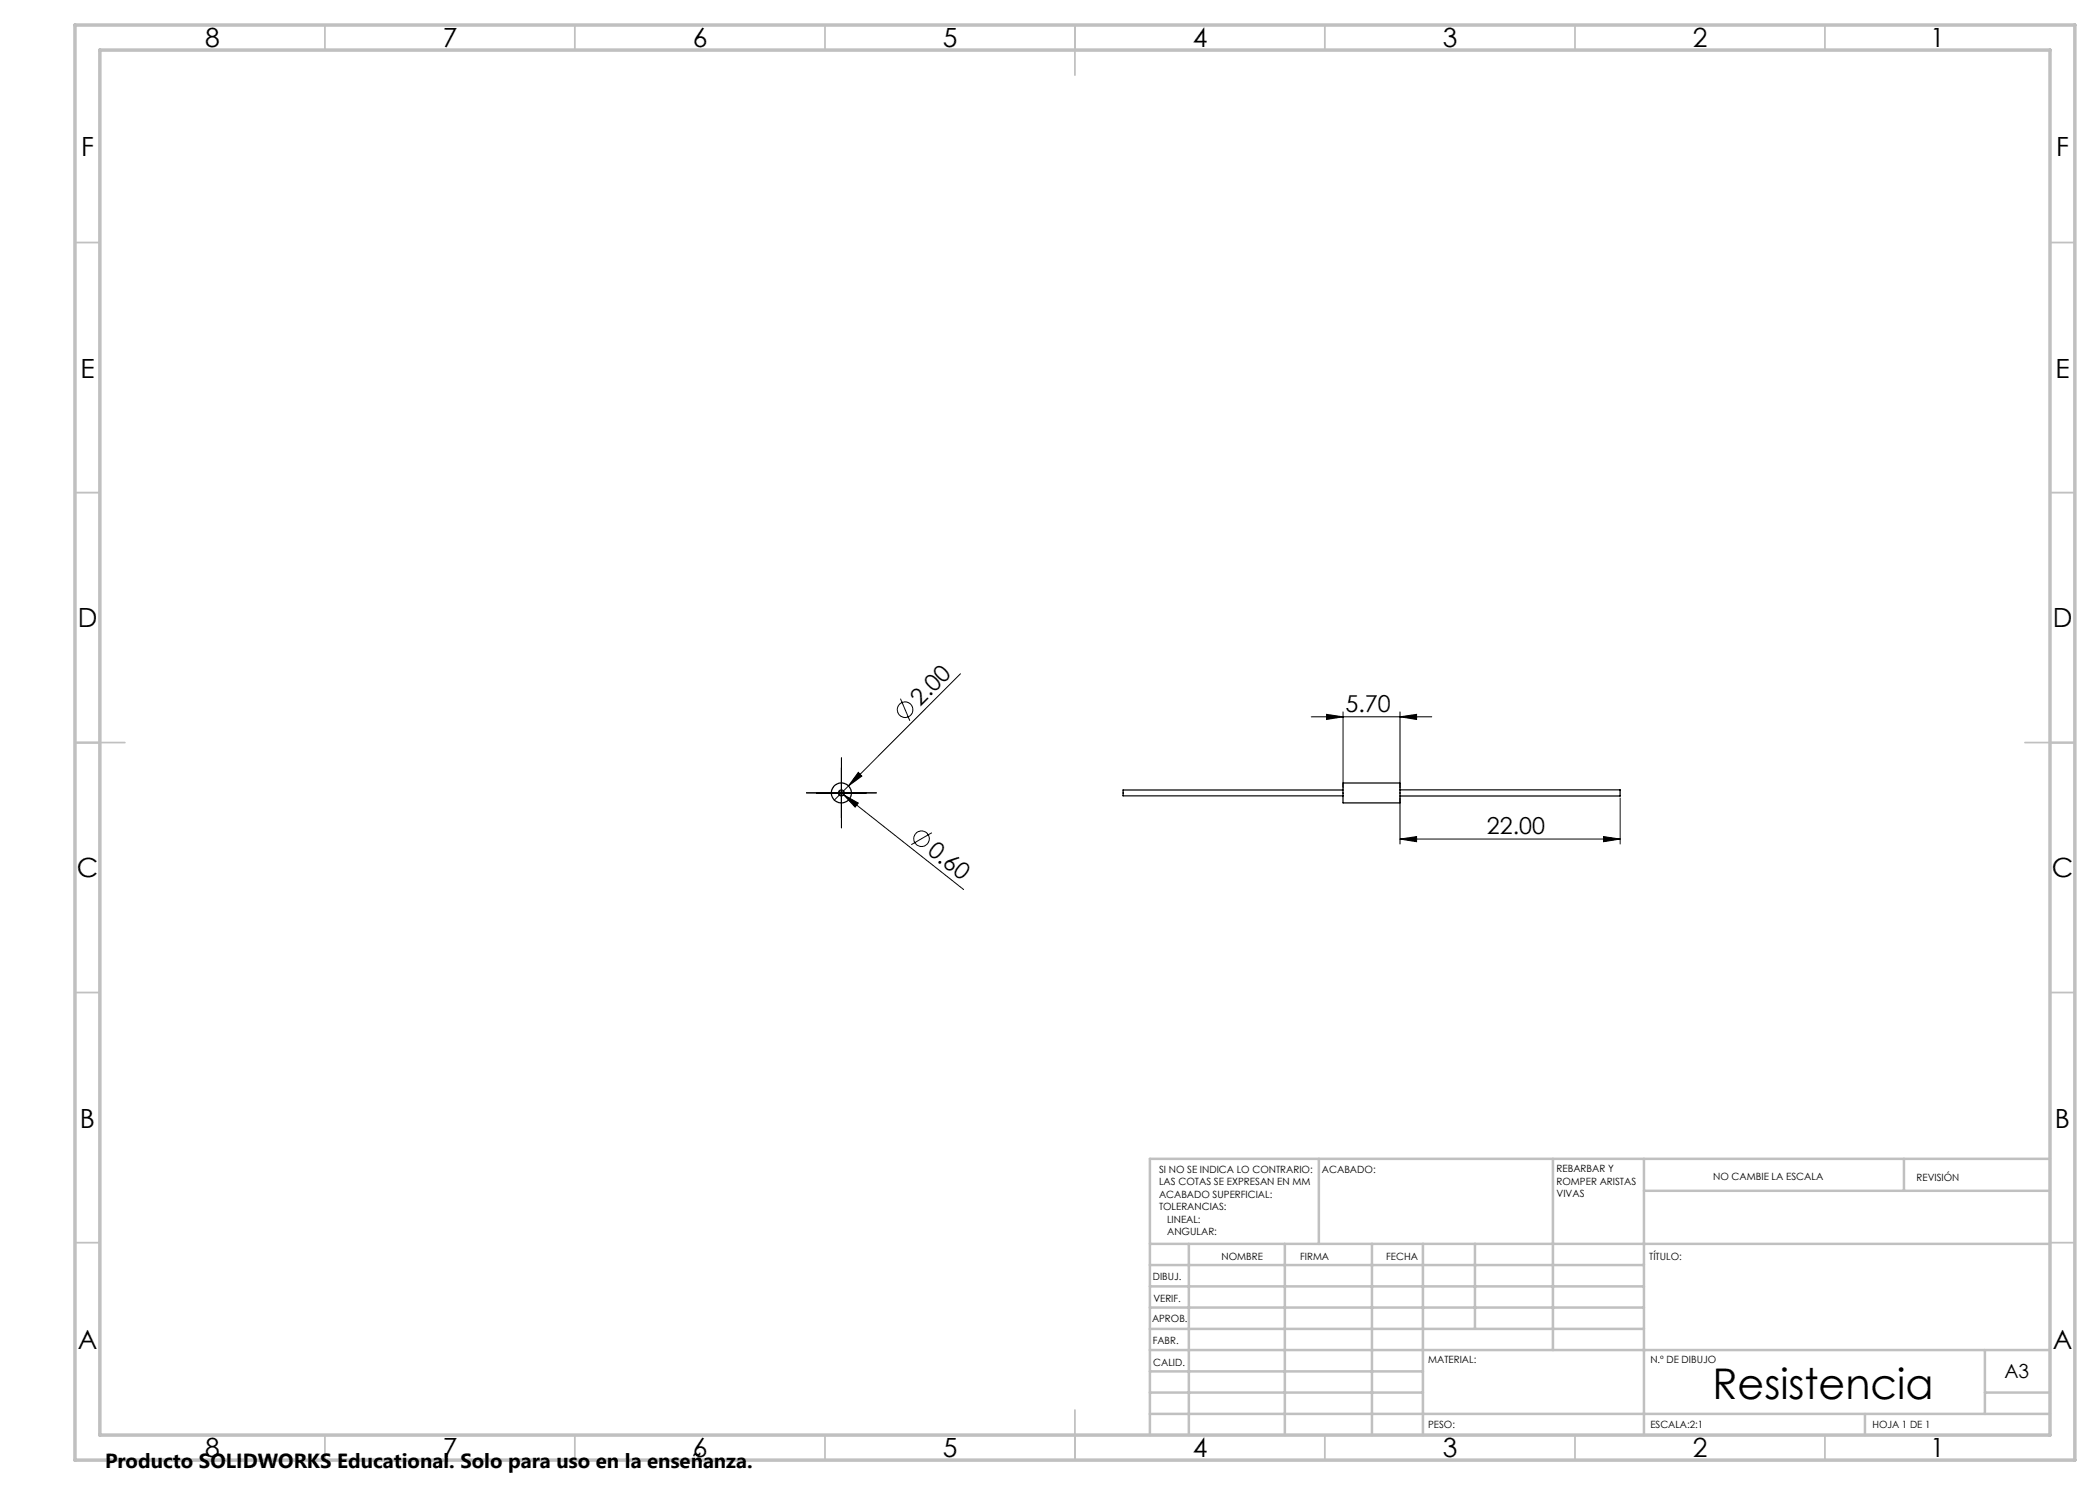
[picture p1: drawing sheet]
<svg xmlns="http://www.w3.org/2000/svg" width="420mm" height="297mm" viewBox="0 0 420 297" stroke-linecap="round" stroke-linejoin="round" font-family="sans-serif">
<g fill="none" stroke="#000" stroke-width=".2">
<path d="M180.1 139.7l1.9 4.4M192.1 134.8l-25.2 25.2M163.3 158.6h10M167.8 158.2l.9 .8M168.3 153.6v10M168.7 159l3 1.6-.7 .8zM168.7 159l24 18.9M171.7 154.5l.7 .7-2.7 2zM262.3 143.4h24M265.3 142.9l3.3 .5-3.3 .5zM268.6 142.4v15.2M280 143.4l3.3-.5v1z"/>
<path d="M280 142.4v15.2M280 159.6v9.2M324 159.6v9.2M186.4 166.5l-4.2 2.4M280 167.8l3.3-.5v1zM280 167.8h44M320.7 167.3l3.3 .5-3.3 .5z"/>
<circle cx="181" cy="141.9" r="1.56"/>
<circle cx="184.3" cy="167.7" r="1.55"/>
</g>
<path d="M163.3 158.6h-2M168.3 153.6v-2M173.3 158.6h2M168.3 163.6v2" fill="none" stroke="#000" stroke-width=".2" stroke-dasharray="15.2 1.3 1.3 1.3"/>
<g fill="none" stroke="#c0c0c0" stroke-width=".35">
<path d="M65 5v5M115 5v5M165 5v5M215 5v10M265 5v5M315 5v5M365 5v5M15 48.5h5M410 48.5h5M15 98.5h5M410 98.5h5M15 148.5h10"/>
<path d="M405 148.5h10M15 198.5h5M410 198.5h5M15 248.5h5M410 248.5h5M65 287v5M115 287v5M165 287v5M215 282v10M265 287v5M315 287v5M365 287v5"/>
</g>
<g fill="none" stroke="#c0c0c0" stroke-width=".5">
<path d="M263.8 231.8v17M310.6 231.8v38.2M328.8 231.8v55.2M328.8 238.2h81.2M380.8 231.8v6.4M410 231.8h-180v55.2M230 248.8h180M230 257.3h98.8M230 253h98.8M237.8 248.8v38.2M257 248.8v38.2M274.4 248.8v38.2"/>
<path d="M284.6 248.8v38.2M295 248.8v17M230 265.8h98.8M230 261.5h98.8M230 278.5h54.6M230 274.3h54.6M230 270h180M397 278.5h13M397 270v12.8M230 282.8h180M373 282.8v4.2"/>
</g>
<path d="M15 5h400v287h-400zM20 10h390v277h-390z" fill="none" stroke="#c0c0c0" stroke-width=".7"/>
<g fill="#000">
<path d="M168.7 159l3 1.6-.7 .8zM171.7 154.5l.7 .7-2.7 2z"/>
<path d="M280 143.4l3.3-.5v1zM265.3 142.9l3.3 .5-3.3 .5z"/>
<path d="M280 167.8l3.3-.5v1zM320.7 167.3l3.3 .5-3.3 .5z"/>
</g>
<g fill="none" stroke="#000" stroke-width=".25">
<path d="M268.6 156.6h11.4v4h-11.4zM268.6 158h-44v1.2h44M280 158h44v1.2h-44"/>
<circle cx="168.3" cy="158.6" r=".6"/>
<circle cx="168.3" cy="158.6" r="2"/>
</g>
<text font-size="8.5" x="342.5" y="279.7">Resistencia</text>
<g font-size="5.3">
<text x="41" y="9.5">8</text>
<text x="88.5" y="9.5">7</text>
<text x="138.5" y="9.5">6</text>
<text x="188.5" y="9.5">5</text>
<text x="238.5" y="9.5">4</text>
<text x="288.5" y="9.5">3</text>
<text x="338.5" y="9.5">2</text>
<text x="386" y="9.5">1</text>
<text x="16.2" y="31.2">F</text>
<text x="411.2" y="31.2">F</text>
<text x="16.1" y="75.5">E</text>
<text x="411.1" y="75.5">E</text>
<text x="15.5" y="125.5">D</text>
<text x="410.5" y="125.5">D</text>
<text x="15.4" y="175.5">C</text>
<text x="410.4" y="175.5">C</text>
<text x="16" y="225.5">B</text>
<text x="411" y="225.5">B</text>
<text x="15.5" y="269.7">A</text>
<text x="410.5" y="269.7">A</text>
<text x="41" y="291.5">8</text>
<text x="88.5" y="291.5">7</text>
<text x="138.5" y="291.5">6</text>
<text x="188.5" y="291.5">5</text>
<text x="238.5" y="291.5">4</text>
<text x="288.5" y="291.5">3</text>
<text x="338.5" y="291.5">2</text>
<text x="386" y="291.5">1</text>
</g>
<g font-size="4.7">
<text x="184.1" y="141.3" transform="rotate(-45 184.1 141.3)">2.00</text>
<text x="269.1" y="142.3">5.70</text>
<text x="297.4" y="166.8">22.00</text>
<text x="185.3" y="170.7" transform="rotate(38 185.3 170.7)">0.60</text>
</g>
<text font-size="4.1" x="21" y="293.7">Producto SOLIDWORKS Educational. Solo para uso en la enseñanza.</text>
<text font-size="3.9" x="400.9" y="275.5">A3</text>
<g font-size="2">
<text x="231.8" y="234.6">SI NO SE INDICA LO CONTRARIO:</text>
<text x="231.8" y="237.1">LAS COTAS SE EXPRESAN EN MM</text>
<text x="231.8" y="239.6">ACABADO SUPERFICIAL:</text>
<text x="264.4" y="234.6">ACABADO:</text>
<text x="311.3" y="234.5">REBARBAR Y</text>
<text x="311.3" y="237">ROMPER ARISTAS</text>
<text x="311.3" y="239.5">VIVAS</text>
<text x="342.6" y="236">NO CAMBIE LA ESCALA</text>
<text x="383.3" y="236.2">REVISIÓN</text>
<text x="231.8" y="242.1">TOLERANCIAS:</text>
<text x="233.4" y="244.6">LINEAL:</text>
<text x="233.4" y="247.1">ANGULAR:</text>
<text x="244.3" y="252">NOMBRE</text>
<text x="260" y="251.9">FIRMA</text>
<text x="277.2" y="251.9">FECHA</text>
<text x="329.9" y="251.9">TÍTULO:</text>
<text x="230.6" y="256.1">DIBUJ.</text>
<text x="230.7" y="260.3">VERIF.</text>
<text x="230.4" y="264.4">APROB.</text>
<text x="230.5" y="268.8">FABR.</text>
<text x="230.7" y="273.1">CALID.</text>
<text x="285.6" y="272.5">MATERIAL:</text>
<text x="330.1" y="272.5">N.º DE DIBUJO</text>
<text x="285.6" y="285.5">PESO:</text>
<text x="330.1" y="285.6">ESCALA:2:1</text>
<text x="374.5" y="285.6">HOJA 1 DE 1</text>
</g>
</svg>
